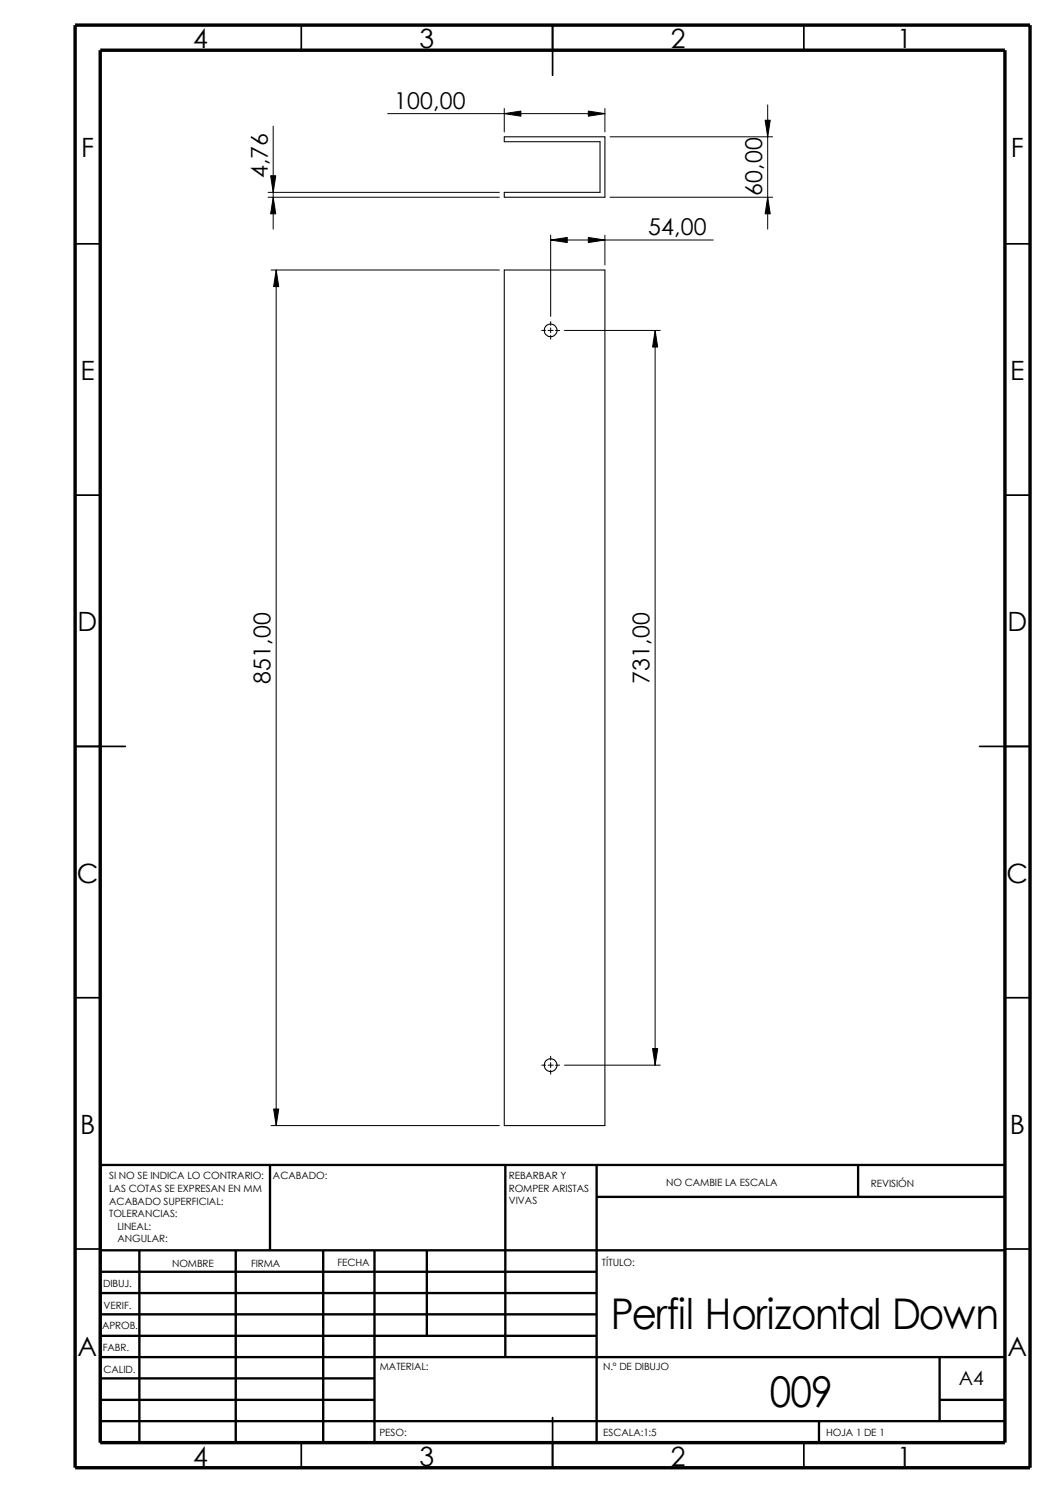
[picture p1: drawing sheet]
<svg xmlns="http://www.w3.org/2000/svg" width="210mm" height="297mm" viewBox="0 0 210 297" stroke-linecap="round" stroke-linejoin="round" font-family="sans-serif">
<g fill="none" stroke="#000" stroke-width=".34">
<path d="M59.9 5v5M109.9 5v10M159.9 5v5M14.9 48.5h5M199.9 48.5h5M14.9 98.5h5M199.9 98.5h5M14.9 148.5h10M194.9 148.5h10M14.9 198.5h5M199.9 198.5h5M14.9 248.5h5"/>
<path d="M199.9 248.5h5M59.9 287v5M109.9 282v10M159.9 287v5"/>
</g>
<g fill="none" stroke="#000" stroke-width=".47">
<path d="M53.7 231.8v17M100.5 231.8v38.2M118.7 231.8v55.2M118.7 238.1h81.2M170.7 231.8v6.3M199.9 231.8h-180v55.2M19.9 248.8h180M19.9 253h98.8M19.9 257.3h98.8M27.7 248.8v38.2M46.9 248.8v38.2M64.3 248.8v38.2"/>
<path d="M74.5 248.8v38.2M84.9 248.8v17M19.9 261.5h98.8M19.9 265.8h98.8M19.9 270h180M19.9 274.2h54.6M19.9 278.5h54.6M186.9 278.5h13M186.9 270v12.7M19.9 282.7h180M162.9 282.7v4.3"/>
</g>
<path d="M14.9 5h190v287h-190zM19.9 10h180v277h-180z" fill="none" stroke="#000" stroke-width=".68" stroke-linecap="butt"/>
<g fill="none" stroke="#000" stroke-width=".21">
<path d="M100.3 27.2h20.1v12h-20.1v-.9h19.1v-10.1h-19.1zM100.3 53.7h20.1v170.2h-20.1z"/>
<circle cx="109.5" cy="65.7" r="1.26"/>
<circle cx="109.6" cy="211.9" r="1.27"/>
</g>
<g fill="none" stroke="#000" stroke-width=".2">
<path d="M53.3 39.2h46.1M53.3 38.3h46.1M53.8 35h1.1l-.5 3.3zM54.4 39.2l.5 3.3h-1.1zM54.4 25.1v20.5M77.1 22.6h43.3M100.3 22.6l3.3-.5v1zM100.3 21.6v4.6M117.1 22.1l3.3 .5-3.3 .5zM120.4 21.6v4.6M121.4 39.2h32.3M121.4 27.2h32.3"/>
<path d="M152.2 23.9h1l-.5 3.3zM152.7 39.2l.5 3.3h-1zM152.7 20.9v24.7M53.9 53.7h45.5M54.9 53.7l.6 3.3h-1.1zM54.9 53.7v170.2M109.6 47.8l3.3-.6v1.1zM109.6 46.8v16.1M109.6 47.8h32.3M117.1 47.2l3.3 .6-3.3 .5zM120.4 46.8v5.9M107.8 65.7h.7"/>
<path d="M109.1 65.7h1M109.6 64v.7M109.6 65.2v1M109.6 66.7v.8M110.5 65.7h.8M112.3 65.7h19.1M130.3 65.7l.6 3.3h-1.1zM130.3 65.7v146.2M107.8 211.9h.7M109.1 211.9h1M109.6 210.1v.8M109.6 211.4v1"/>
<path d="M109.6 212.9v.8M110.5 211.9h.8M112.3 211.9h19.1M129.8 208.6h1.1l-.6 3.3zM53.9 223.9h45.5M54.4 220.6h1.1l-.6 3.3z"/>
</g>
<path d="M53.8 35h1.1l-.5 3.3zM54.4 39.2l.5 3.3h-1.1zM100.3 22.6l3.3-.5v1zM117.1 22.1l3.3 .5-3.3 .5zM152.7 39.2l.5 3.3h-1zM152.2 23.9h1l-.5 3.3zM54.9 53.7l.6 3.3h-1.1zM109.6 47.8l3.3-.6v1.1zM117.1 47.2l3.3 .6-3.3 .5zM130.3 65.7l.6 3.3h-1.1zM129.8 208.6h1.1l-.6 3.3zM54.4 220.6h1.1l-.6 3.3z" fill="#000"/>
<g font-size="8.4">
<text x="121.5" y="264.5">Perfil Horizontal Down</text>
<text x="153.2" y="279.9">009</text>
</g>
<g font-size="5.3">
<text x="38.4" y="9.6">4</text>
<text x="83.4" y="9.6">3</text>
<text x="133.5" y="9.6">2</text>
<text x="178.5" y="9.6">1</text>
<text x="16.1" y="31.3">F</text>
<text x="201.1" y="31.3">F</text>
<text x="16" y="75.6">E</text>
<text x="201" y="75.6">E</text>
<text x="15.5" y="125.6">D</text>
<text x="200.4" y="125.6">D</text>
<text x="15.3" y="175.6">C</text>
<text x="200.3" y="175.6">C</text>
<text x="15.9" y="225.6">B</text>
<text x="200.9" y="225.6">B</text>
<text x="15.5" y="269.8">A</text>
<text x="200.4" y="269.8">A</text>
<text x="38.4" y="291.6">4</text>
<text x="83.4" y="291.6">3</text>
<text x="133.5" y="291.6">2</text>
<text x="178.5" y="291.6">1</text>
</g>
<g font-size="4.6">
<text x="78.4" y="21.7">100,00</text>
<text x="53.3" y="35.4" transform="rotate(-90 53.3 35.4)">4,76</text>
<text x="151.6" y="38.9" transform="rotate(-90 151.6 38.9)">60,00</text>
<text x="129" y="46.8">54,00</text>
<text x="53.8" y="136" transform="rotate(-90 53.8 136)">851,00</text>
<text x="129.2" y="136" transform="rotate(-90 129.2 136)">731,00</text>
</g>
<text font-size="3.9" x="190.8" y="275.5">A4</text>
<g font-size="2">
<text x="21.7" y="234.7">SI NO SE INDICA LO CONTRARIO:</text>
<text x="21.7" y="237.2">LAS COTAS SE EXPRESAN EN MM</text>
<text x="21.7" y="239.6">ACABADO SUPERFICIAL:</text>
<text x="54.3" y="234.7">ACABADO:</text>
<text x="101.2" y="239.6">VIVAS</text>
<text x="101.2" y="234.6">REBARBAR Y</text>
<text x="101.2" y="237.1">ROMPER ARISTAS</text>
<text x="132.5" y="236">NO CAMBIE LA ESCALA</text>
<text x="173.3" y="236.2">REVISIÓN</text>
<text x="21.7" y="242.1">TOLERANCIAS:</text>
<text x="23.4" y="244.6">LINEAL:</text>
<text x="23.4" y="247.1">ANGULAR:</text>
<text x="67.1" y="252">FECHA</text>
<text x="119.8" y="252">TÍTULO:</text>
<text x="20.5" y="256.1">DIBUJ.</text>
<text x="34.2" y="252.1">NOMBRE</text>
<text x="50" y="252">FIRMA</text>
<text x="20.6" y="260.4">VERIF.</text>
<text x="20.3" y="264.5">APROB.</text>
<text x="20.4" y="268.8">FABR.</text>
<text x="20.6" y="273.2">CALID.</text>
<text x="75.6" y="272.6">MATERIAL:</text>
<text x="120" y="272.6">N.º DE DIBUJO</text>
<text x="75.5" y="285.6">PESO:</text>
<text x="120" y="285.7">ESCALA:1:5</text>
<text x="164.4" y="285.7">HOJA 1 DE 1</text>
</g>
</svg>
